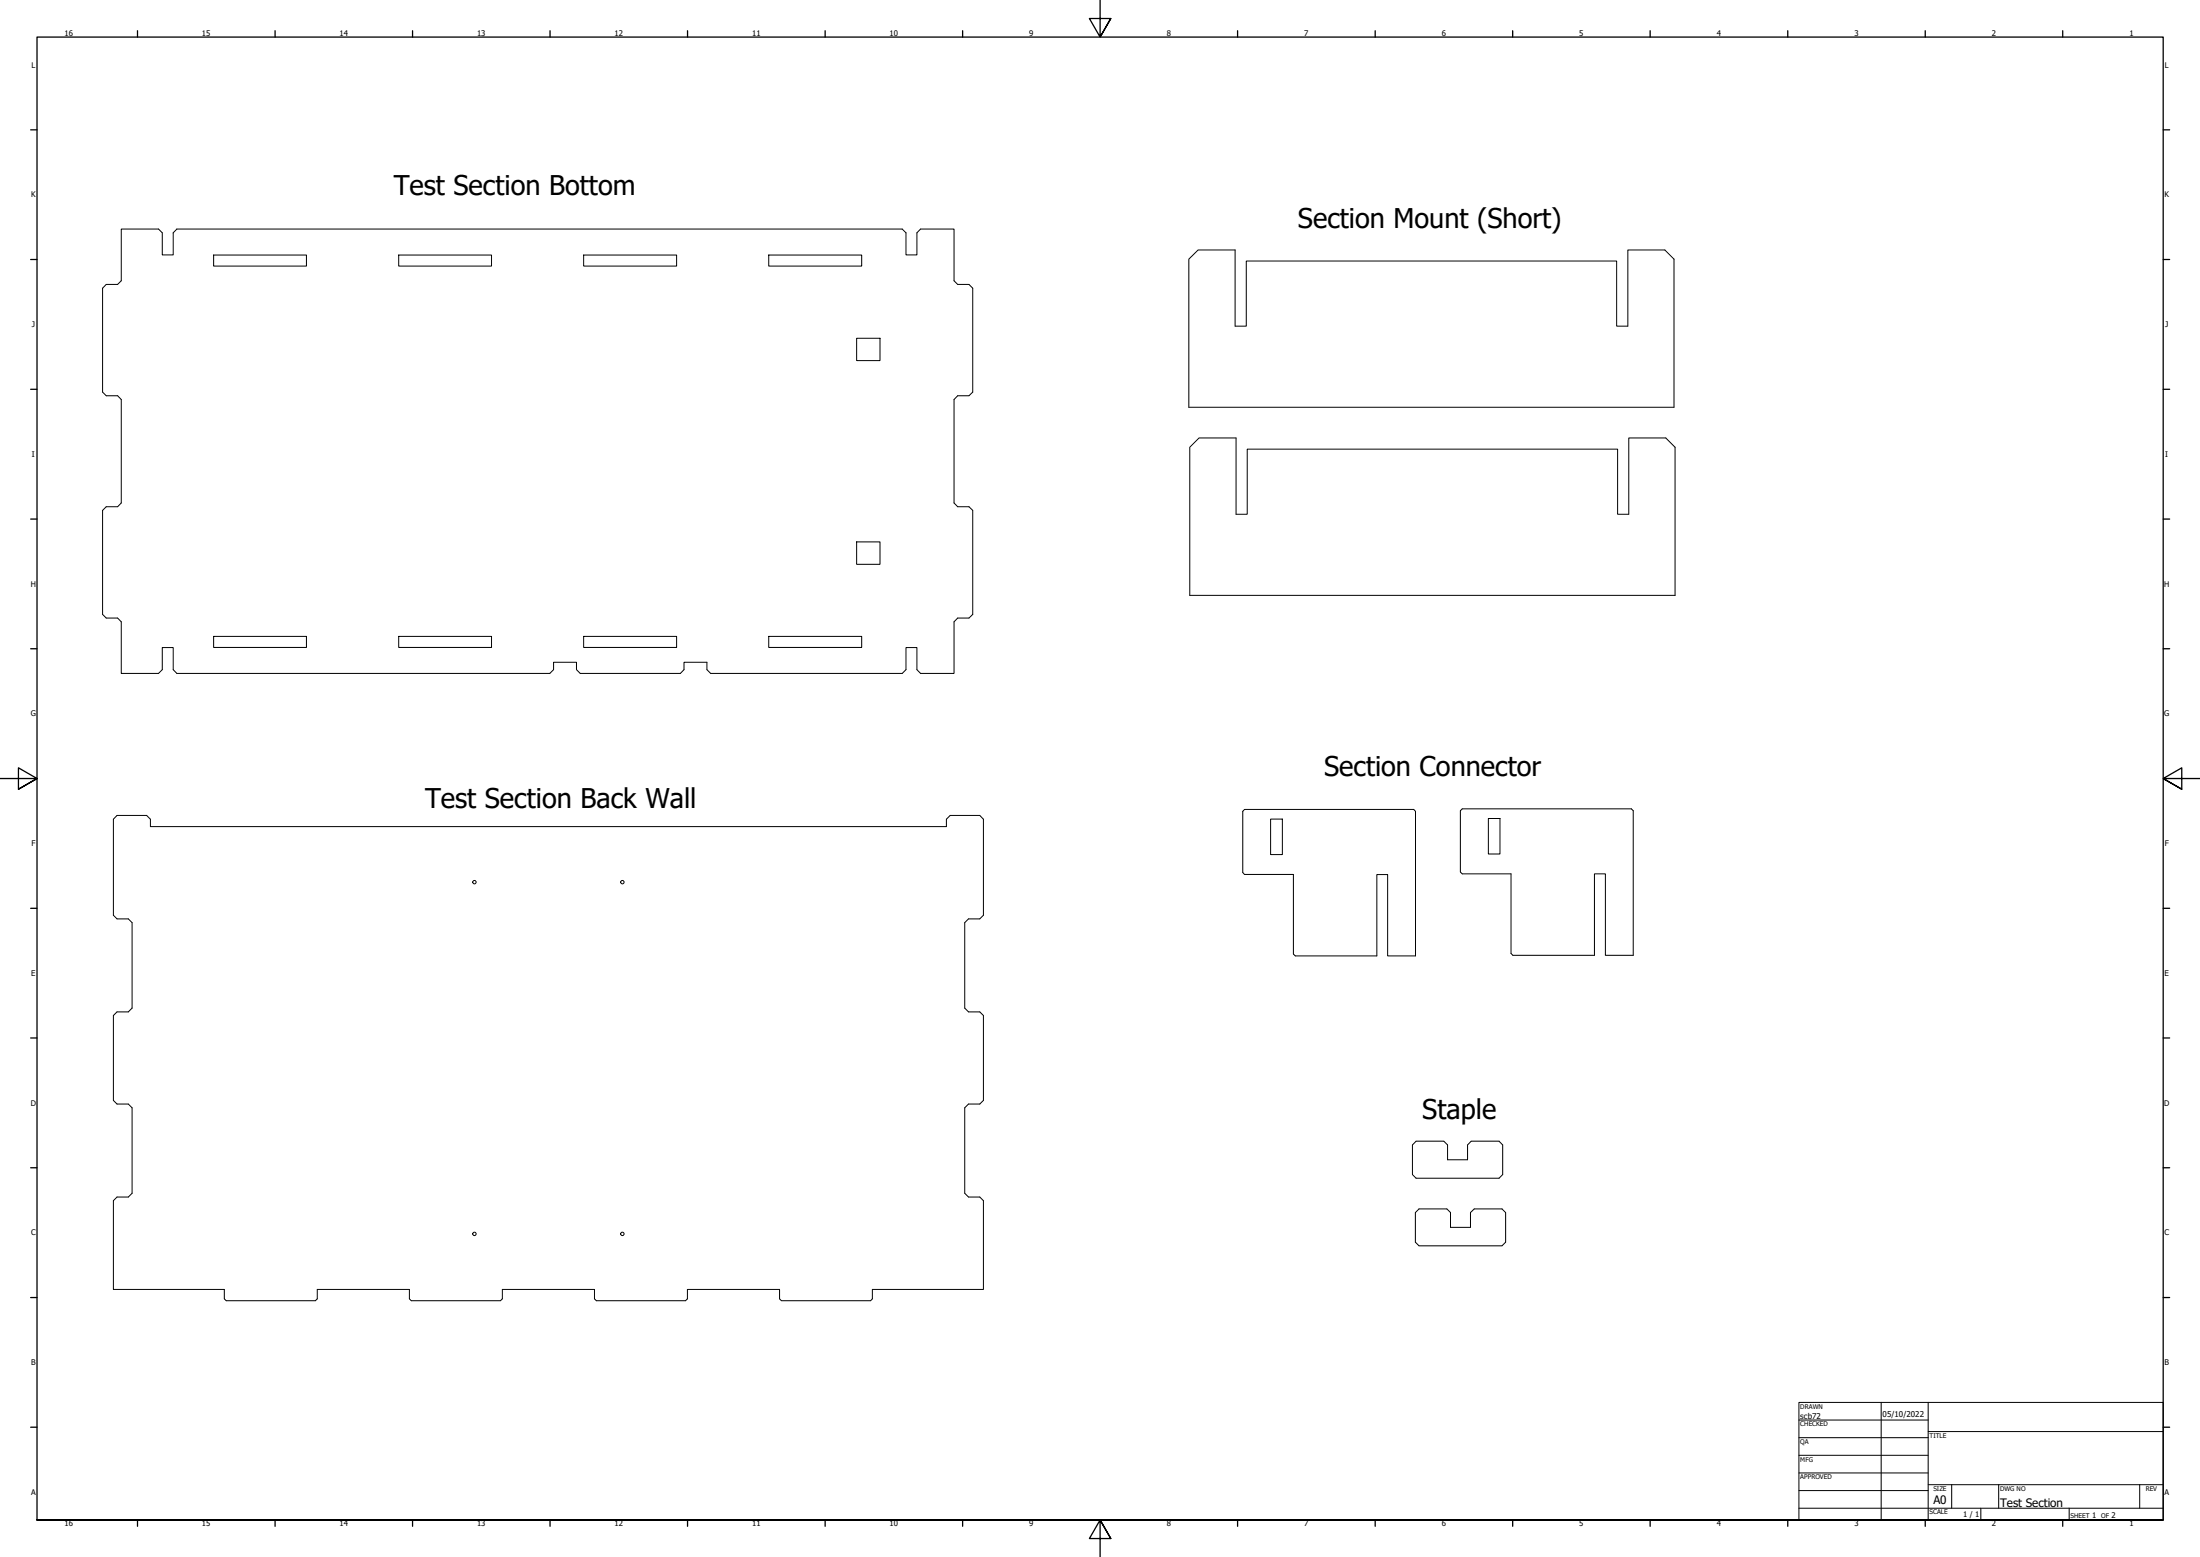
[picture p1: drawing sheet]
<svg xmlns="http://www.w3.org/2000/svg" width="1189mm" height="841mm" viewBox="0 0 1189 841" stroke-linecap="round" stroke-linejoin="round" font-family="sans-serif">
<!-- layer: Visible (ANSI) -->
<g fill="none" stroke="#000" stroke-width=".54">
<path d="M66 124h20l2 2v12h6v-12l2-2h392l2 2v12h5v-12l2-2h19v28l2 2h6l2 2v56l-2 2h-6l-2 2v56l2 2h6l2 2v56l-2 2h-6l-2 2v28h-19l-2-2v-12h-5v12l-2 2h-104l-2-2v-4h-12v4l-2 2h-54l-2-2v-4h-13v4l-2 2h-201l-2-2v-12h-6v12l-2 2h-20v-28l-2-2h-7l-2-2v-56l2-2h7l2-2v-56l-2-2h-7l-2-2v-56l2-2h7l2-2zM115 138h51v6h-51zM215 138h51v6h-51zM315 138h51v6h-51zM415 138h51v6h-51zM642 140l5-5h20v41h6v-35h201v35h6v-41h20l5 5v80h-263zM463 183h13v12h-13zM648 237h20v41h6v-35h200v35h6v-41h20l5 5v80h-262v-80zM463 293h13v12h-13zM115 344h51v6h-51zM215 344h51v6h-51zM315 344h51v6h-51z"/>
<path d="M415 344h51v6h-51zM673 437h91l1 1v78h-15v-44h-6v44h-44l-1-1v-43h-26l-1-1v-33zM790 437h92l1 1v78h-15v-44h-6v44h-44l-1-1v-43h-27l-1-1v-33zM63 440h16l2 2v4h430v-4l2-2h16l2 2v52l-2 2h-6l-2 2v47l2 2h6l2 2v45l-2 2h-6l-2 2v47l2 2h6l2 2v47h-60v6l-1 1h-48l-1-1v-6h-50v6l-1 1h-48l-1-1v-6h-50v6l-1 1h-48l-1-1v-6h-50v6l-1 1h-48l-1-1v-6h-60v-47l2-2h6l2-2v-47l-2-2h-6l-2-2v-45l2-2h6l2-2v-47l-2-2h-6l-2-2v-52zM687 442h6v20h-6zM804 442h7v19h-7zM765 616h15l2 2v8h11v-8l2-2h15l2 2v16l-2 2h-45l-2-2v-16zM767 653h15l2 2v8h11v-8l2-2h15l2 2v16l-2 2h-45l-2-2v-16z"/>
<circle cx="256" cy="477" r=".9"/>
<circle cx="336" cy="477" r=".9"/>
<circle cx="256" cy="666" r=".9"/>
<circle cx="336" cy="666" r=".9"/>
</g>
<!-- layer: Border (ANSI) -->
<g fill="none" stroke="#000" stroke-width=".7">
<path d="M74 17v3M149 17v3M223 17v3M297 17v3M372 17v3M446 17v3M520 17v3M594 0v20l-5-10h11l-6 10 6-10M669 17v3M743 17v3M817 17v3M892 17v3"/>
<path d="M966 17v3M1040 17v3M1115 17v3M17 70h3M1169 70h3M17 140h3M1169 140h3M17 210h3M1169 210h3M17 280h3M1169 280h3M17 350h3"/>
<path d="M1169 350h3M0 421h20l-10-6v11l10-5-10 5M1189 421h-20l10-6v11l-10-5 10 5M17 491h3M1169 491h3M17 561h3M1169 561h3M17 631h3M1169 631h3M17 701h3M1169 701h3M17 771h3"/>
<path d="M1169 771h3M20 821v-801h1149v801h-1149h1149M74 821v3M149 821v3M223 821v3M297 821v3M372 821v3M446 821v3M520 821v3M600 831l-6-10 6 10h-11l5-10v20M669 821v3M743 821v3"/>
<path d="M817 821v3M892 821v3M966 821v3M1040 821v3M1115 821v3"/>
</g>
<!-- layer: Title (ANSI) -->
<g fill="none" stroke="#000" stroke-width=".54">
<path d="M972 758h197v63h-197zM1017 758v63M1042 758v63M972 767h70M972 777h70M1042 773h127M972 786h70M972 796h70M972 815h197M972 805h70M1042 802h127M1055 802v13"/>
<path d="M1070 815v6M1080 802v13M1118 815v6M1156 802v13"/>
</g>
<g font-size="14.7">
<text x="213" y="105">Test Section Bottom</text>
<text x="701" y="123">Section Mount (Short)</text>
<text x="716" y="419">Section Connector</text>
<text x="230" y="436">Test Section Back Wall</text>
<text x="769" y="604">Staple</text>
</g>
<g font-size="6.3">
<text x="1045" y="813">A0</text>
<text x="1081" y="814">Test Section</text>
</g>
<g font-size="4.3">
<text x="973" y="766">scb72</text>
<text x="1017" y="766">05/10/2022</text>
</g>
<g font-size="4.2">
<text x="35" y="20">16</text>
<text x="109" y="20">15</text>
<text x="184" y="20">14</text>
<text x="258" y="20">13</text>
<text x="332" y="20">12</text>
<text x="406" y="20">11</text>
<text x="481" y="20">10</text>
<text x="556" y="20">9</text>
<text x="630" y="20">8</text>
<text x="705" y="20">7</text>
<text x="779" y="20">6</text>
<text x="853" y="20">5</text>
<text x="928" y="20">4</text>
<text x="1002" y="20">3</text>
<text x="1076" y="20">2</text>
<text x="1151" y="20">1</text>
<text x="17" y="37">L</text>
<text x="1170" y="37">L</text>
<text x="17" y="107">K</text>
<text x="1170" y="107">K</text>
<text x="17" y="177">J</text>
<text x="1170" y="177">J</text>
<text x="17" y="247">I</text>
<text x="1170" y="247">I</text>
<text x="17" y="317">H</text>
<text x="1169" y="317">H</text>
<text x="17" y="387">G</text>
<text x="1170" y="387">G</text>
<text x="17" y="457">F</text>
<text x="1170" y="457">F</text>
<text x="17" y="527">E</text>
<text x="1170" y="527">E</text>
<text x="17" y="597">D</text>
<text x="1169" y="597">D</text>
<text x="17" y="667">C</text>
<text x="1170" y="667">C</text>
<text x="17" y="737">B</text>
<text x="1170" y="737">B</text>
<text x="17" y="807">A</text>
<text x="1170" y="807">A</text>
<text x="1061" y="820">1 / 1</text>
<text x="1131" y="820">1</text>
<text x="1141" y="820">2</text>
<text x="35" y="824">16</text>
<text x="109" y="824">15</text>
<text x="184" y="824">14</text>
<text x="258" y="824">13</text>
<text x="332" y="824">12</text>
<text x="406" y="824">11</text>
<text x="481" y="824">10</text>
<text x="556" y="824">9</text>
<text x="630" y="824">8</text>
<text x="705" y="824">7</text>
<text x="779" y="824">6</text>
<text x="853" y="824">5</text>
<text x="928" y="824">4</text>
<text x="1002" y="824">3</text>
<text x="1076" y="824">2</text>
<text x="1151" y="824">1</text>
</g>
<g font-size="3.5">
<text x="973" y="761">DRAWN</text>
<text x="973" y="770">CHECKED</text>
<text x="973" y="780">QA</text>
<text x="1043" y="777">TITLE</text>
<text x="973" y="789">MFG</text>
<text x="973" y="799">APPROVED</text>
<text x="1045" y="805">SIZE</text>
<text x="1081" y="805">DWG NO</text>
<text x="1160" y="805">REV</text>
<text x="1043" y="818">SCALE</text>
<text x="1119" y="820">SHEET</text>
<text x="1135" y="820">OF</text>
</g>
</svg>
